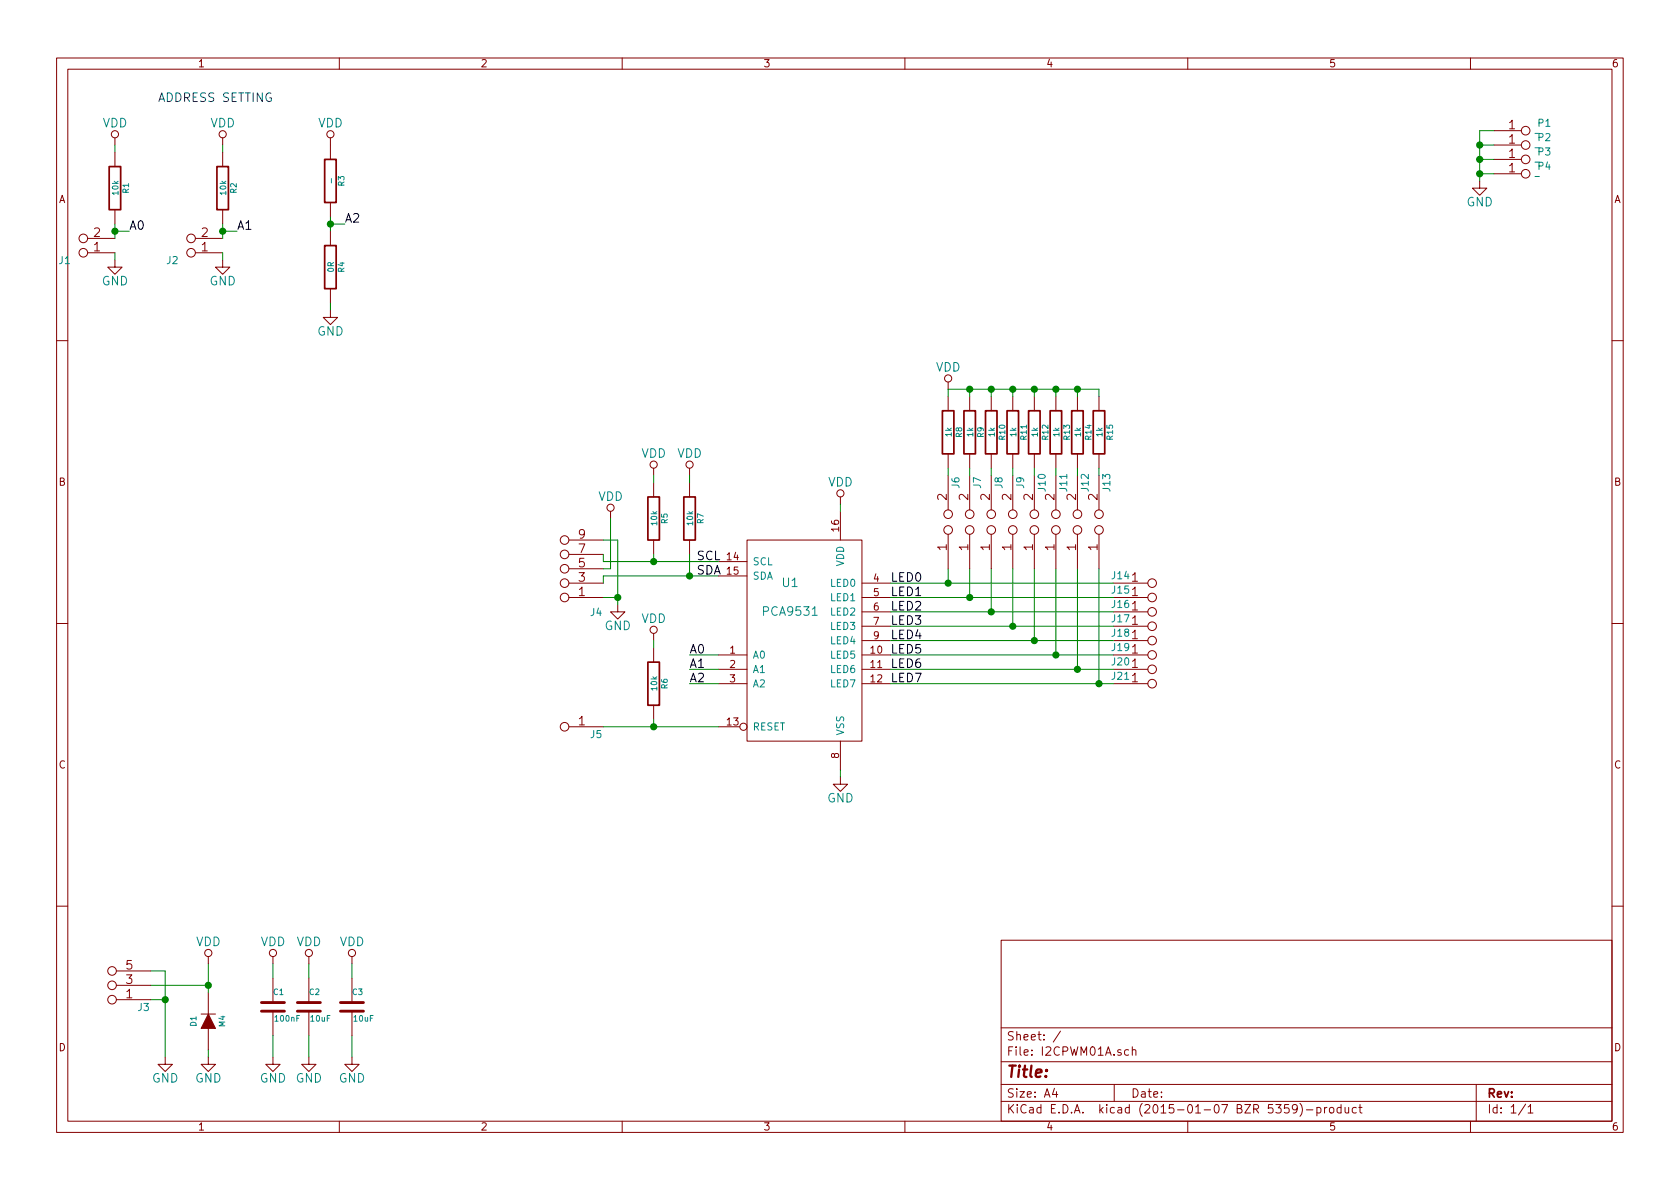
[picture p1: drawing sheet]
EESchema Schematic File Version 2
LIBS:power
LIBS:device
LIBS:transistors
LIBS:conn
LIBS:linear
LIBS:regul
LIBS:74xx
LIBS:cmos4000
LIBS:adc-dac
LIBS:memory
LIBS:xilinx
LIBS:special
LIBS:microcontrollers
LIBS:dsp
LIBS:microchip
LIBS:analog_switches
LIBS:motorola
LIBS:texas
LIBS:intel
LIBS:audio
LIBS:interface
LIBS:digital-audio
LIBS:philips
LIBS:display
LIBS:cypress
LIBS:siliconi
LIBS:opto
LIBS:atmel
LIBS:contrib
LIBS:valves
LIBS:Jumpers
LIBS:konektory
LIBS:mechanical
LIBS:MLAB_BATERY
LIBS:MLAB_D
LIBS:MLAB_IO
LIBS:MLAB_Jumpers
LIBS:MLAB_T
LIBS:I2CPWM01A-cache
EELAYER 25 0
EELAYER END
$Descr A4 11693 8268
encoding utf-8
Sheet 1 1
Title ""
Date ""
Rev ""
Comp ""
Comment1 ""
Comment2 ""
Comment3 ""
Comment4 ""
$EndDescr
$Comp
L PCA9531 U1
U 1 1
P 5550 4450
F 0 "U1" H 5500 4850 60  0000 C CNN
F 1 "PCA9531" H 5500 4650 60  0000 C CNN
F 2 "Housings_SSOP:TSSOP-16_4.4x5mm_Pitch0.65mm" H 5750 4400 60  0001 C CNN
F 3 "" H 5750 4400 60  0000 C CNN
	1    5550 4450
	1    0    0    -1  
$EndComp
$Comp
L R-RESCUE-I2CPWM01A R7
U 1 1
P 4800 3600
F 0 "R7" V 4880 3600 40  0000 C CNN
F 1 "10k" V 4807 3601 40  0000 C CNN
F 2 "Mlab_R:SMD-0805" V 4730 3600 30  0001 C CNN
F 3 "" H 4800 3600 30  0000 C CNN
	1    4800 3600
	1    0    0    -1  
$EndComp
$Comp
L C-RESCUE-I2CPWM01A C1
U 1 1
P 1900 7000
F 0 "C1" H 1900 7100 40  0000 L CNN
F 1 "100nF" H 1906 6915 40  0000 L CNN
F 2 "Mlab_R:SMD-0805" H 1938 6850 30  0001 C CNN
F 3 "" H 1900 7000 60  0000 C CNN
	1    1900 7000
	1    0    0    -1  
$EndComp
$Comp
L VDD #PWR01
U 1 1
P 4250 3600
F 0 "#PWR01" H 4250 3450 60  0001 C CNN
F 1 "VDD" H 4250 3750 60  0000 C CNN
F 2 "" H 4250 3600 60  0000 C CNN
F 3 "" H 4250 3600 60  0000 C CNN
	1    4250 3600
	1    0    0    -1  
$EndComp
$Comp
L GND #PWR02
U 1 1
P 4300 4200
F 0 "#PWR02" H 4300 3950 60  0001 C CNN
F 1 "GND" H 4300 4050 60  0000 C CNN
F 2 "" H 4300 4200 60  0000 C CNN
F 3 "" H 4300 4200 60  0000 C CNN
	1    4300 4200
	1    0    0    -1  
$EndComp
$Comp
L R-RESCUE-I2CPWM01A R5
U 1 1
P 4550 3600
F 0 "R5" V 4630 3600 40  0000 C CNN
F 1 "10k" V 4557 3601 40  0000 C CNN
F 2 "Mlab_R:SMD-0805" V 4480 3600 30  0001 C CNN
F 3 "" H 4550 3600 30  0000 C CNN
	1    4550 3600
	1    0    0    -1  
$EndComp
$Comp
L VDD #PWR03
U 1 1
P 5850 3500
F 0 "#PWR03" H 5850 3350 60  0001 C CNN
F 1 "VDD" H 5850 3650 60  0000 C CNN
F 2 "" H 5850 3500 60  0000 C CNN
F 3 "" H 5850 3500 60  0000 C CNN
	1    5850 3500
	1    0    0    -1  
$EndComp
$Comp
L VDD #PWR04
U 1 1
P 4550 3300
F 0 "#PWR04" H 4550 3150 60  0001 C CNN
F 1 "VDD" H 4550 3450 60  0000 C CNN
F 2 "" H 4550 3300 60  0000 C CNN
F 3 "" H 4550 3300 60  0000 C CNN
	1    4550 3300
	1    0    0    -1  
$EndComp
$Comp
L VDD #PWR05
U 1 1
P 4800 3300
F 0 "#PWR05" H 4800 3150 60  0001 C CNN
F 1 "VDD" H 4800 3450 60  0000 C CNN
F 2 "" H 4800 3300 60  0000 C CNN
F 3 "" H 4800 3300 60  0000 C CNN
	1    4800 3300
	1    0    0    -1  
$EndComp
Text Label 4850 3900 0    60   ~ 0
SCL
Text Label 4850 4000 0    60   ~ 0
SDA
Text Label 4800 4550 0    60   ~ 0
A0
Text Label 4800 4650 0    60   ~ 0
A1
Text Label 4800 4750 0    60   ~ 0
A2
$Comp
L R-RESCUE-I2CPWM01A R6
U 1 1
P 4550 4750
F 0 "R6" V 4630 4750 40  0000 C CNN
F 1 "10k" V 4557 4751 40  0000 C CNN
F 2 "Mlab_R:SMD-0805" V 4480 4750 30  0001 C CNN
F 3 "" H 4550 4750 30  0000 C CNN
	1    4550 4750
	1    0    0    -1  
$EndComp
$Comp
L VDD #PWR06
U 1 1
P 4550 4450
F 0 "#PWR06" H 4550 4300 60  0001 C CNN
F 1 "VDD" H 4550 4600 60  0000 C CNN
F 2 "" H 4550 4450 60  0000 C CNN
F 3 "" H 4550 4450 60  0000 C CNN
	1    4550 4450
	1    0    0    -1  
$EndComp
$Comp
L GND #PWR07
U 1 1
P 5850 5400
F 0 "#PWR07" H 5850 5150 60  0001 C CNN
F 1 "GND" H 5850 5250 60  0000 C CNN
F 2 "" H 5850 5400 60  0000 C CNN
F 3 "" H 5850 5400 60  0000 C CNN
	1    5850 5400
	1    0    0    -1  
$EndComp
$Comp
L DIODE D1
U 1 1
P 1450 7100
F 0 "D1" H 1450 7200 40  0000 C CNN
F 1 "M4" H 1450 7000 40  0000 C CNN
F 2 "Mlab_D:SMA_Standard" H 1450 7100 60  0001 C CNN
F 3 "" H 1450 7100 60  0000 C CNN
	1    1450 7100
	0    -1   -1   0   
$EndComp
$Comp
L VDD #PWR08
U 1 1
P 1450 6700
F 0 "#PWR08" H 1450 6550 60  0001 C CNN
F 1 "VDD" H 1450 6850 60  0000 C CNN
F 2 "" H 1450 6700 60  0000 C CNN
F 3 "" H 1450 6700 60  0000 C CNN
	1    1450 6700
	1    0    0    -1  
$EndComp
$Comp
L GND #PWR09
U 1 1
P 1150 7350
F 0 "#PWR09" H 1150 7100 60  0001 C CNN
F 1 "GND" H 1150 7200 60  0000 C CNN
F 2 "" H 1150 7350 60  0000 C CNN
F 3 "" H 1150 7350 60  0000 C CNN
	1    1150 7350
	1    0    0    -1  
$EndComp
$Comp
L GND #PWR010
U 1 1
P 1450 7350
F 0 "#PWR010" H 1450 7100 60  0001 C CNN
F 1 "GND" H 1450 7200 60  0000 C CNN
F 2 "" H 1450 7350 60  0000 C CNN
F 3 "" H 1450 7350 60  0000 C CNN
	1    1450 7350
	1    0    0    -1  
$EndComp
$Comp
L C-RESCUE-I2CPWM01A C2
U 1 1
P 2150 7000
F 0 "C2" H 2150 7100 40  0000 L CNN
F 1 "10uF" H 2156 6915 40  0000 L CNN
F 2 "Mlab_R:SMD-0805" H 2188 6850 30  0001 C CNN
F 3 "" H 2150 7000 60  0000 C CNN
	1    2150 7000
	1    0    0    -1  
$EndComp
$Comp
L VDD #PWR011
U 1 1
P 1900 6700
F 0 "#PWR011" H 1900 6550 60  0001 C CNN
F 1 "VDD" H 1900 6850 60  0000 C CNN
F 2 "" H 1900 6700 60  0000 C CNN
F 3 "" H 1900 6700 60  0000 C CNN
	1    1900 6700
	1    0    0    -1  
$EndComp
$Comp
L VDD #PWR012
U 1 1
P 2150 6700
F 0 "#PWR012" H 2150 6550 60  0001 C CNN
F 1 "VDD" H 2150 6850 60  0000 C CNN
F 2 "" H 2150 6700 60  0000 C CNN
F 3 "" H 2150 6700 60  0000 C CNN
	1    2150 6700
	1    0    0    -1  
$EndComp
$Comp
L GND #PWR013
U 1 1
P 1900 7350
F 0 "#PWR013" H 1900 7100 60  0001 C CNN
F 1 "GND" H 1900 7200 60  0000 C CNN
F 2 "" H 1900 7350 60  0000 C CNN
F 3 "" H 1900 7350 60  0000 C CNN
	1    1900 7350
	1    0    0    -1  
$EndComp
$Comp
L GND #PWR014
U 1 1
P 2150 7350
F 0 "#PWR014" H 2150 7100 60  0001 C CNN
F 1 "GND" H 2150 7200 60  0000 C CNN
F 2 "" H 2150 7350 60  0000 C CNN
F 3 "" H 2150 7350 60  0000 C CNN
	1    2150 7350
	1    0    0    -1  
$EndComp
$Comp
L R-RESCUE-I2CPWM01A R2
U 1 1
P 1550 1300
F 0 "R2" V 1630 1300 40  0000 C CNN
F 1 "10k" V 1557 1301 40  0000 C CNN
F 2 "Mlab_R:SMD-0805" V 1480 1300 30  0001 C CNN
F 3 "" H 1550 1300 30  0000 C CNN
	1    1550 1300
	1    0    0    -1  
$EndComp
$Comp
L GND #PWR015
U 1 1
P 1550 1800
F 0 "#PWR015" H 1550 1550 60  0001 C CNN
F 1 "GND" H 1550 1650 60  0000 C CNN
F 2 "" H 1550 1800 60  0000 C CNN
F 3 "" H 1550 1800 60  0000 C CNN
	1    1550 1800
	1    0    0    -1  
$EndComp
$Comp
L VDD #PWR016
U 1 1
P 1550 1000
F 0 "#PWR016" H 1550 850 60  0001 C CNN
F 1 "VDD" H 1550 1150 60  0000 C CNN
F 2 "" H 1550 1000 60  0000 C CNN
F 3 "" H 1550 1000 60  0000 C CNN
	1    1550 1000
	1    0    0    -1  
$EndComp
$Comp
L R-RESCUE-I2CPWM01A R1
U 1 1
P 800 1300
F 0 "R1" V 880 1300 40  0000 C CNN
F 1 "10k" V 807 1301 40  0000 C CNN
F 2 "Mlab_R:SMD-0805" V 730 1300 30  0001 C CNN
F 3 "" H 800 1300 30  0000 C CNN
	1    800  1300
	1    0    0    -1  
$EndComp
$Comp
L GND #PWR017
U 1 1
P 800 1800
F 0 "#PWR017" H 800 1550 60  0001 C CNN
F 1 "GND" H 800 1650 60  0000 C CNN
F 2 "" H 800 1800 60  0000 C CNN
F 3 "" H 800 1800 60  0000 C CNN
	1    800  1800
	1    0    0    -1  
$EndComp
$Comp
L VDD #PWR018
U 1 1
P 800 1000
F 0 "#PWR018" H 800 850 60  0001 C CNN
F 1 "VDD" H 800 1150 60  0000 C CNN
F 2 "" H 800 1000 60  0000 C CNN
F 3 "" H 800 1000 60  0000 C CNN
	1    800  1000
	1    0    0    -1  
$EndComp
Text Label 900  1600 0    60   ~ 0
A0
Text Label 1650 1600 0    60   ~ 0
A1
$Comp
L R-RESCUE-I2CPWM01A R3
U 1 1
P 2300 1250
F 0 "R3" V 2380 1250 40  0000 C CNN
F 1 "-" V 2307 1251 40  0000 C CNN
F 2 "Mlab_R:SMD-0805" V 2230 1250 30  0001 C CNN
F 3 "" H 2300 1250 30  0000 C CNN
	1    2300 1250
	1    0    0    -1  
$EndComp
$Comp
L R-RESCUE-I2CPWM01A R4
U 1 1
P 2300 1850
F 0 "R4" V 2380 1850 40  0000 C CNN
F 1 "0R" V 2307 1851 40  0000 C CNN
F 2 "Mlab_R:SMD-0805" V 2230 1850 30  0001 C CNN
F 3 "" H 2300 1850 30  0000 C CNN
	1    2300 1850
	1    0    0    -1  
$EndComp
$Comp
L GND #PWR019
U 1 1
P 2300 2150
F 0 "#PWR019" H 2300 1900 60  0001 C CNN
F 1 "GND" H 2300 2000 60  0000 C CNN
F 2 "" H 2300 2150 60  0000 C CNN
F 3 "" H 2300 2150 60  0000 C CNN
	1    2300 2150
	1    0    0    -1  
$EndComp
$Comp
L VDD #PWR020
U 1 1
P 2300 1000
F 0 "#PWR020" H 2300 850 60  0001 C CNN
F 1 "VDD" H 2300 1150 60  0000 C CNN
F 2 "" H 2300 1000 60  0000 C CNN
F 3 "" H 2300 1000 60  0000 C CNN
	1    2300 1000
	1    0    0    -1  
$EndComp
Text Label 2400 1550 0    60   ~ 0
A2
Text Label 6200 4050 0    60   ~ 0
LED0
Text Label 6200 4150 0    60   ~ 0
LED1
Text Label 6200 4250 0    60   ~ 0
LED2
Text Label 6200 4350 0    60   ~ 0
LED3
Text Label 6200 4450 0    60   ~ 0
LED4
Text Label 6200 4550 0    60   ~ 0
LED5
Text Label 6200 4650 0    60   ~ 0
LED6
Text Label 6200 4750 0    60   ~ 0
LED7
$Comp
L JUMP_3X2 J3
U 1 1
P 650 6800
F 0 "J3" H 300 7000 50  0000 C CNN
F 1 "JUMP_3X2" V 650 6850 40  0001 C CNN
F 2 "Mlab_Pin_Headers:Straight_2x03" H 650 6800 60  0001 C CNN
F 3 "" H 650 6800 60  0000 C CNN
	1    650  6800
	-1   0    0    1   
$EndComp
$Comp
L JUMP_2x1 J5
U 1 1
P 3800 4900
F 0 "J5" H 3450 5100 50  0000 C CNN
F 1 "JUMP_2x1" V 3800 5050 40  0001 C CNN
F 2 "Mlab_Pin_Headers:Straight_2x01" H 3800 4900 60  0001 C CNN
F 3 "" H 3800 4900 60  0000 C CNN
	1    3800 4900
	-1   0    0    1   
$EndComp
$Comp
L JUMP_5X2 J4
U 1 1
P 3800 4000
F 0 "J4" H 3450 4250 50  0000 C CNN
F 1 "JUMP_5X2" V 3750 3950 40  0001 C CNN
F 2 "Mlab_Pin_Headers:Straight_2x05" H 3800 4000 60  0001 C CNN
F 3 "" H 3800 4000 60  0000 C CNN
	1    3800 4000
	-1   0    0    1   
$EndComp
$Comp
L CONN1_2 J1
U 1 1
P 500 1700
F 0 "J1" H 550 1800 50  0000 C CNN
F 1 "CONN1_2" H 600 1650 40  0001 C CNN
F 2 "Mlab_Pin_Headers:Straight_2x01" H 550 1650 60  0001 C CNN
F 3 "" H 550 1650 60  0000 C CNN
	1    500  1700
	-1   0    0    1   
$EndComp
$Comp
L CONN1_2 J2
U 1 1
P 1250 1700
F 0 "J2" H 1300 1800 50  0000 C CNN
F 1 "CONN1_2" H 1350 1650 40  0001 C CNN
F 2 "Mlab_Pin_Headers:Straight_2x01" H 1300 1650 60  0001 C CNN
F 3 "" H 1300 1650 60  0000 C CNN
	1    1250 1700
	-1   0    0    1   
$EndComp
Text Notes 1100 700  0    60   ~ 0
ADDRESS SETTING
$Comp
L VDD #PWR021
U 1 1
P 2450 6700
F 0 "#PWR021" H 2450 6550 60  0001 C CNN
F 1 "VDD" H 2450 6850 60  0000 C CNN
F 2 "" H 2450 6700 60  0000 C CNN
F 3 "" H 2450 6700 60  0000 C CNN
	1    2450 6700
	1    0    0    -1  
$EndComp
$Comp
L GND #PWR022
U 1 1
P 2450 7350
F 0 "#PWR022" H 2450 7100 60  0001 C CNN
F 1 "GND" H 2450 7200 60  0000 C CNN
F 2 "" H 2450 7350 60  0000 C CNN
F 3 "" H 2450 7350 60  0000 C CNN
	1    2450 7350
	1    0    0    -1  
$EndComp
$Comp
L JUMP_2x1 J14
U 1 1
P 8150 4200
F 0 "J14" H 7800 4400 50  0000 C CNN
F 1 "JUMP_2x1" V 8150 4350 40  0001 C CNN
F 2 "Mlab_Pin_Headers:Straight_2x01" H 8150 4200 60  0001 C CNN
F 3 "" H 8150 4200 60  0000 C CNN
	1    8150 4200
	1    0    0    -1  
$EndComp
$Comp
L R-RESCUE-I2CPWM01A R8
U 1 1
P 6600 3000
F 0 "R8" V 6680 3000 40  0000 C CNN
F 1 "1k" V 6607 3001 40  0000 C CNN
F 2 "Mlab_R:SMD-0805" V 6530 3000 30  0001 C CNN
F 3 "" H 6600 3000 30  0000 C CNN
	1    6600 3000
	1    0    0    -1  
$EndComp
$Comp
L R-RESCUE-I2CPWM01A R9
U 1 1
P 6750 3000
F 0 "R9" V 6830 3000 40  0000 C CNN
F 1 "1k" V 6757 3001 40  0000 C CNN
F 2 "Mlab_R:SMD-0805" V 6680 3000 30  0001 C CNN
F 3 "" H 6750 3000 30  0000 C CNN
	1    6750 3000
	1    0    0    -1  
$EndComp
$Comp
L R-RESCUE-I2CPWM01A R10
U 1 1
P 6900 3000
F 0 "R10" V 6980 3000 40  0000 C CNN
F 1 "1k" V 6907 3001 40  0000 C CNN
F 2 "Mlab_R:SMD-0805" V 6830 3000 30  0001 C CNN
F 3 "" H 6900 3000 30  0000 C CNN
	1    6900 3000
	1    0    0    -1  
$EndComp
$Comp
L R-RESCUE-I2CPWM01A R11
U 1 1
P 7050 3000
F 0 "R11" V 7130 3000 40  0000 C CNN
F 1 "1k" V 7057 3001 40  0000 C CNN
F 2 "Mlab_R:SMD-0805" V 6980 3000 30  0001 C CNN
F 3 "" H 7050 3000 30  0000 C CNN
	1    7050 3000
	1    0    0    -1  
$EndComp
$Comp
L R-RESCUE-I2CPWM01A R12
U 1 1
P 7200 3000
F 0 "R12" V 7280 3000 40  0000 C CNN
F 1 "1k" V 7207 3001 40  0000 C CNN
F 2 "Mlab_R:SMD-0805" V 7130 3000 30  0001 C CNN
F 3 "" H 7200 3000 30  0000 C CNN
	1    7200 3000
	1    0    0    -1  
$EndComp
$Comp
L R-RESCUE-I2CPWM01A R13
U 1 1
P 7350 3000
F 0 "R13" V 7430 3000 40  0000 C CNN
F 1 "1k" V 7357 3001 40  0000 C CNN
F 2 "Mlab_R:SMD-0805" V 7280 3000 30  0001 C CNN
F 3 "" H 7350 3000 30  0000 C CNN
	1    7350 3000
	1    0    0    -1  
$EndComp
$Comp
L R-RESCUE-I2CPWM01A R14
U 1 1
P 7500 3000
F 0 "R14" V 7580 3000 40  0000 C CNN
F 1 "1k" V 7507 3001 40  0000 C CNN
F 2 "Mlab_R:SMD-0805" V 7430 3000 30  0001 C CNN
F 3 "" H 7500 3000 30  0000 C CNN
	1    7500 3000
	1    0    0    -1  
$EndComp
$Comp
L R-RESCUE-I2CPWM01A R15
U 1 1
P 7650 3000
F 0 "R15" V 7730 3000 40  0000 C CNN
F 1 "1k" V 7657 3001 40  0000 C CNN
F 2 "Mlab_R:SMD-0805" V 7580 3000 30  0001 C CNN
F 3 "" H 7650 3000 30  0000 C CNN
	1    7650 3000
	1    0    0    -1  
$EndComp
$Comp
L VDD #PWR023
U 1 1
P 6600 2700
F 0 "#PWR023" H 6600 2550 60  0001 C CNN
F 1 "VDD" H 6600 2850 60  0000 C CNN
F 2 "" H 6600 2700 60  0000 C CNN
F 3 "" H 6600 2700 60  0000 C CNN
	1    6600 2700
	1    0    0    -1  
$EndComp
$Comp
L JUMP2_2x1 J6
U 1 1
P 6600 3650
F 0 "J6" H 6300 3700 50  0000 C CNN
F 1 "JUMP2_2x1" H 6800 3550 40  0001 C CNN
F 2 "Mlab_Pin_Headers:Straight_2x01" H 6600 3650 60  0001 C CNN
F 3 "" H 6600 3650 60  0000 C CNN
	1    6600 3650
	0    1    1    0   
$EndComp
$Comp
L JUMP2_2x1 J7
U 1 1
P 6750 3650
F 0 "J7" H 6450 3700 50  0000 C CNN
F 1 "JUMP2_2x1" H 6950 3550 40  0001 C CNN
F 2 "Mlab_Pin_Headers:Straight_2x01" H 6750 3650 60  0001 C CNN
F 3 "" H 6750 3650 60  0000 C CNN
	1    6750 3650
	0    1    1    0   
$EndComp
$Comp
L JUMP2_2x1 J8
U 1 1
P 6900 3650
F 0 "J8" H 6600 3700 50  0000 C CNN
F 1 "JUMP2_2x1" H 7100 3550 40  0001 C CNN
F 2 "Mlab_Pin_Headers:Straight_2x01" H 6900 3650 60  0001 C CNN
F 3 "" H 6900 3650 60  0000 C CNN
	1    6900 3650
	0    1    1    0   
$EndComp
$Comp
L JUMP2_2x1 J9
U 1 1
P 7050 3650
F 0 "J9" H 6750 3700 50  0000 C CNN
F 1 "JUMP2_2x1" H 7250 3550 40  0001 C CNN
F 2 "Mlab_Pin_Headers:Straight_2x01" H 7050 3650 60  0001 C CNN
F 3 "" H 7050 3650 60  0000 C CNN
	1    7050 3650
	0    1    1    0   
$EndComp
$Comp
L JUMP2_2x1 J10
U 1 1
P 7200 3650
F 0 "J10" H 6900 3700 50  0000 C CNN
F 1 "JUMP2_2x1" H 7400 3550 40  0001 C CNN
F 2 "Mlab_Pin_Headers:Straight_2x01" H 7200 3650 60  0001 C CNN
F 3 "" H 7200 3650 60  0000 C CNN
	1    7200 3650
	0    1    1    0   
$EndComp
$Comp
L JUMP2_2x1 J11
U 1 1
P 7350 3650
F 0 "J11" H 7050 3700 50  0000 C CNN
F 1 "JUMP2_2x1" H 7550 3550 40  0001 C CNN
F 2 "Mlab_Pin_Headers:Straight_2x01" H 7350 3650 60  0001 C CNN
F 3 "" H 7350 3650 60  0000 C CNN
	1    7350 3650
	0    1    1    0   
$EndComp
$Comp
L JUMP2_2x1 J12
U 1 1
P 7500 3650
F 0 "J12" H 7200 3700 50  0000 C CNN
F 1 "JUMP2_2x1" H 7700 3550 40  0001 C CNN
F 2 "Mlab_Pin_Headers:Straight_2x01" H 7500 3650 60  0001 C CNN
F 3 "" H 7500 3650 60  0000 C CNN
	1    7500 3650
	0    1    1    0   
$EndComp
$Comp
L JUMP2_2x1 J13
U 1 1
P 7650 3650
F 0 "J13" H 7350 3700 50  0000 C CNN
F 1 "JUMP2_2x1" H 7850 3550 40  0001 C CNN
F 2 "Mlab_Pin_Headers:Straight_2x01" H 7650 3650 60  0001 C CNN
F 3 "" H 7650 3650 60  0000 C CNN
	1    7650 3650
	0    1    1    0   
$EndComp
$Comp
L JUMP_2x1 J15
U 1 1
P 8150 4300
F 0 "J15" H 7800 4500 50  0000 C CNN
F 1 "JUMP_2x1" V 8150 4450 40  0001 C CNN
F 2 "Mlab_Pin_Headers:Straight_2x01" H 8150 4300 60  0001 C CNN
F 3 "" H 8150 4300 60  0000 C CNN
	1    8150 4300
	1    0    0    -1  
$EndComp
$Comp
L JUMP_2x1 J16
U 1 1
P 8150 4400
F 0 "J16" H 7800 4600 50  0000 C CNN
F 1 "JUMP_2x1" V 8150 4550 40  0001 C CNN
F 2 "Mlab_Pin_Headers:Straight_2x01" H 8150 4400 60  0001 C CNN
F 3 "" H 8150 4400 60  0000 C CNN
	1    8150 4400
	1    0    0    -1  
$EndComp
$Comp
L JUMP_2x1 J17
U 1 1
P 8150 4500
F 0 "J17" H 7800 4700 50  0000 C CNN
F 1 "JUMP_2x1" V 8150 4650 40  0001 C CNN
F 2 "Mlab_Pin_Headers:Straight_2x01" H 8150 4500 60  0001 C CNN
F 3 "" H 8150 4500 60  0000 C CNN
	1    8150 4500
	1    0    0    -1  
$EndComp
$Comp
L JUMP_2x1 J18
U 1 1
P 8150 4600
F 0 "J18" H 7800 4800 50  0000 C CNN
F 1 "JUMP_2x1" V 8150 4750 40  0001 C CNN
F 2 "Mlab_Pin_Headers:Straight_2x01" H 8150 4600 60  0001 C CNN
F 3 "" H 8150 4600 60  0000 C CNN
	1    8150 4600
	1    0    0    -1  
$EndComp
$Comp
L JUMP_2x1 J19
U 1 1
P 8150 4700
F 0 "J19" H 7800 4900 50  0000 C CNN
F 1 "JUMP_2x1" V 8150 4850 40  0001 C CNN
F 2 "Mlab_Pin_Headers:Straight_2x01" H 8150 4700 60  0001 C CNN
F 3 "" H 8150 4700 60  0000 C CNN
	1    8150 4700
	1    0    0    -1  
$EndComp
$Comp
L JUMP_2x1 J20
U 1 1
P 8150 4800
F 0 "J20" H 7800 5000 50  0000 C CNN
F 1 "JUMP_2x1" V 8150 4950 40  0001 C CNN
F 2 "Mlab_Pin_Headers:Straight_2x01" H 8150 4800 60  0001 C CNN
F 3 "" H 8150 4800 60  0000 C CNN
	1    8150 4800
	1    0    0    -1  
$EndComp
$Comp
L JUMP_2x1 J21
U 1 1
P 8150 4900
F 0 "J21" H 7800 5100 50  0000 C CNN
F 1 "JUMP_2x1" V 8150 5050 40  0001 C CNN
F 2 "Mlab_Pin_Headers:Straight_2x01" H 8150 4900 60  0001 C CNN
F 3 "" H 8150 4900 60  0000 C CNN
	1    8150 4900
	1    0    0    -1  
$EndComp
Wire Wire Line
	5000 3900 4200 3900
Wire Wire Line
	4200 3900 4200 3850
Wire Wire Line
	5000 4000 4200 4000
Wire Wire Line
	4200 4000 4200 4050
Wire Wire Line
	4200 3750 4300 3750
Wire Wire Line
	4300 3750 4300 4200
Wire Wire Line
	4200 4150 4300 4150
Connection ~ 4300 4150
Wire Wire Line
	4200 3950 4250 3950
Wire Wire Line
	4250 3950 4250 3600
Wire Wire Line
	5850 3550 5850 3500
Wire Wire Line
	4550 3900 4550 3850
Connection ~ 4550 3900
Wire Wire Line
	4800 4000 4800 3850
Connection ~ 4800 4000
Wire Wire Line
	4550 3350 4550 3300
Wire Wire Line
	4800 3350 4800 3300
Wire Wire Line
	5000 4550 4800 4550
Wire Wire Line
	5000 4650 4800 4650
Wire Wire Line
	5000 4750 4800 4750
Wire Wire Line
	4200 5050 5000 5050
Wire Wire Line
	4550 5050 4550 5000
Wire Wire Line
	4550 4500 4550 4450
Connection ~ 4550 5050
Wire Wire Line
	1050 6850 1450 6850
Wire Wire Line
	1450 6700 1450 6900
Wire Wire Line
	1050 6750 1150 6750
Wire Wire Line
	1150 6750 1150 7350
Wire Wire Line
	1050 6950 1150 6950
Connection ~ 1150 6950
Wire Wire Line
	1450 7350 1450 7300
Connection ~ 1450 6850
Wire Wire Line
	2150 7350 2150 7200
Wire Wire Line
	1900 7350 1900 7200
Wire Wire Line
	1900 6700 1900 6800
Wire Wire Line
	2150 6800 2150 6700
Wire Wire Line
	1550 1800 1550 1750
Wire Wire Line
	1550 1650 1550 1550
Wire Wire Line
	1550 1600 1650 1600
Connection ~ 1550 1600
Wire Wire Line
	1550 1050 1550 1000
Wire Wire Line
	800  1800 800  1750
Wire Wire Line
	800  1650 800  1550
Wire Wire Line
	800  1600 900  1600
Connection ~ 800  1600
Wire Wire Line
	2300 1600 2300 1500
Wire Wire Line
	2300 1550 2400 1550
Connection ~ 2300 1550
Wire Wire Line
	2300 2150 2300 2100
Wire Wire Line
	6200 4050 7750 4050
Wire Wire Line
	6200 4150 7750 4150
Wire Wire Line
	6200 4250 7750 4250
Wire Wire Line
	6200 4350 7750 4350
Wire Wire Line
	6200 4450 7750 4450
Wire Wire Line
	6200 4550 7750 4550
Wire Wire Line
	6200 4650 7750 4650
Wire Wire Line
	6200 4750 7750 4750
Wire Wire Line
	2450 7350 2450 7200
Wire Wire Line
	2450 6800 2450 6700
Wire Wire Line
	7650 2750 7650 2700
Wire Wire Line
	7650 2700 6600 2700
Wire Wire Line
	6600 2700 6600 2750
Wire Wire Line
	6750 2750 6750 2700
Connection ~ 6750 2700
Wire Wire Line
	6900 2750 6900 2700
Connection ~ 6900 2700
Wire Wire Line
	7050 2750 7050 2700
Connection ~ 7050 2700
Wire Wire Line
	7200 2750 7200 2700
Connection ~ 7200 2700
Wire Wire Line
	7350 2750 7350 2700
Connection ~ 7350 2700
Wire Wire Line
	7500 2750 7500 2700
Connection ~ 7500 2700
Wire Wire Line
	6600 3950 6600 4050
Connection ~ 6600 4050
Wire Wire Line
	6750 3950 6750 4150
Connection ~ 6750 4150
Wire Wire Line
	6900 3950 6900 4250
Connection ~ 6900 4250
Wire Wire Line
	7050 3950 7050 4350
Connection ~ 7050 4350
Wire Wire Line
	7200 3950 7200 4450
Connection ~ 7200 4450
Wire Wire Line
	7350 3950 7350 4550
Connection ~ 7350 4550
Wire Wire Line
	7500 3950 7500 4650
Connection ~ 7500 4650
Wire Wire Line
	7650 3950 7650 4750
Connection ~ 7650 4750
Wire Wire Line
	6600 3300 6600 3250
Wire Wire Line
	6750 3300 6750 3250
Wire Wire Line
	6900 3300 6900 3250
Wire Wire Line
	7050 3300 7050 3250
Wire Wire Line
	7200 3300 7200 3250
Wire Wire Line
	7350 3300 7350 3250
Wire Wire Line
	7500 3300 7500 3250
Wire Wire Line
	7650 3300 7650 3250
Wire Wire Line
	5850 5400 5850 5350
Wire Wire Line
	800  1050 800  1000
$Comp
L _ P1
U 1 1
P 10700 950
F 0 "P1" H 10750 1050 50  0000 C CNN
F 1 "_" H 10700 1000 40  0000 C CNN
F 2 "Mlab_Mechanical:MountingHole_3mm" H 10950 800 60  0001 C CNN
F 3 "" H 10950 800 60  0000 C CNN
	1    10700 950 
	1    0    0    -1  
$EndComp
$Comp
L _ P2
U 1 1
P 10700 1050
F 0 "P2" H 10750 1150 50  0000 C CNN
F 1 "_" H 10700 1100 40  0000 C CNN
F 2 "Mlab_Mechanical:MountingHole_3mm" H 10950 900 60  0001 C CNN
F 3 "" H 10950 900 60  0000 C CNN
	1    10700 1050
	1    0    0    -1  
$EndComp
$Comp
L _ P3
U 1 1
P 10700 1150
F 0 "P3" H 10750 1250 50  0000 C CNN
F 1 "_" H 10700 1200 40  0000 C CNN
F 2 "Mlab_Mechanical:MountingHole_3mm" H 10950 1000 60  0001 C CNN
F 3 "" H 10950 1000 60  0000 C CNN
	1    10700 1150
	1    0    0    -1  
$EndComp
$Comp
L _ P4
U 1 1
P 10700 1250
F 0 "P4" H 10750 1350 50  0000 C CNN
F 1 "_" H 10700 1300 40  0000 C CNN
F 2 "Mlab_Mechanical:MountingHole_3mm" H 10950 1100 60  0001 C CNN
F 3 "" H 10950 1100 60  0000 C CNN
	1    10700 1250
	1    0    0    -1  
$EndComp
$Comp
L GND #PWR024
U 1 1
P 10300 1250
F 0 "#PWR024" H 10300 1000 60  0001 C CNN
F 1 "GND" H 10300 1100 60  0000 C CNN
F 2 "" H 10300 1250 60  0000 C CNN
F 3 "" H 10300 1250 60  0000 C CNN
	1    10300 1250
	1    0    0    -1  
$EndComp
Wire Wire Line
	10400 900  10300 900 
Wire Wire Line
	10300 900  10300 1250
Wire Wire Line
	10400 1200 10300 1200
Connection ~ 10300 1200
Wire Wire Line
	10400 1100 10300 1100
Connection ~ 10300 1100
Wire Wire Line
	10400 1000 10300 1000
Connection ~ 10300 1000
$Comp
L C-RESCUE-I2CPWM01A C3
U 1 1
P 2450 7000
F 0 "C3" H 2450 7100 40  0000 L CNN
F 1 "10uF" H 2456 6915 40  0000 L CNN
F 2 "Mlab_R:SMD-0805" H 2488 6850 30  0001 C CNN
F 3 "" H 2450 7000 60  0000 C CNN
	1    2450 7000
	1    0    0    -1  
$EndComp
$EndSCHEMATC
